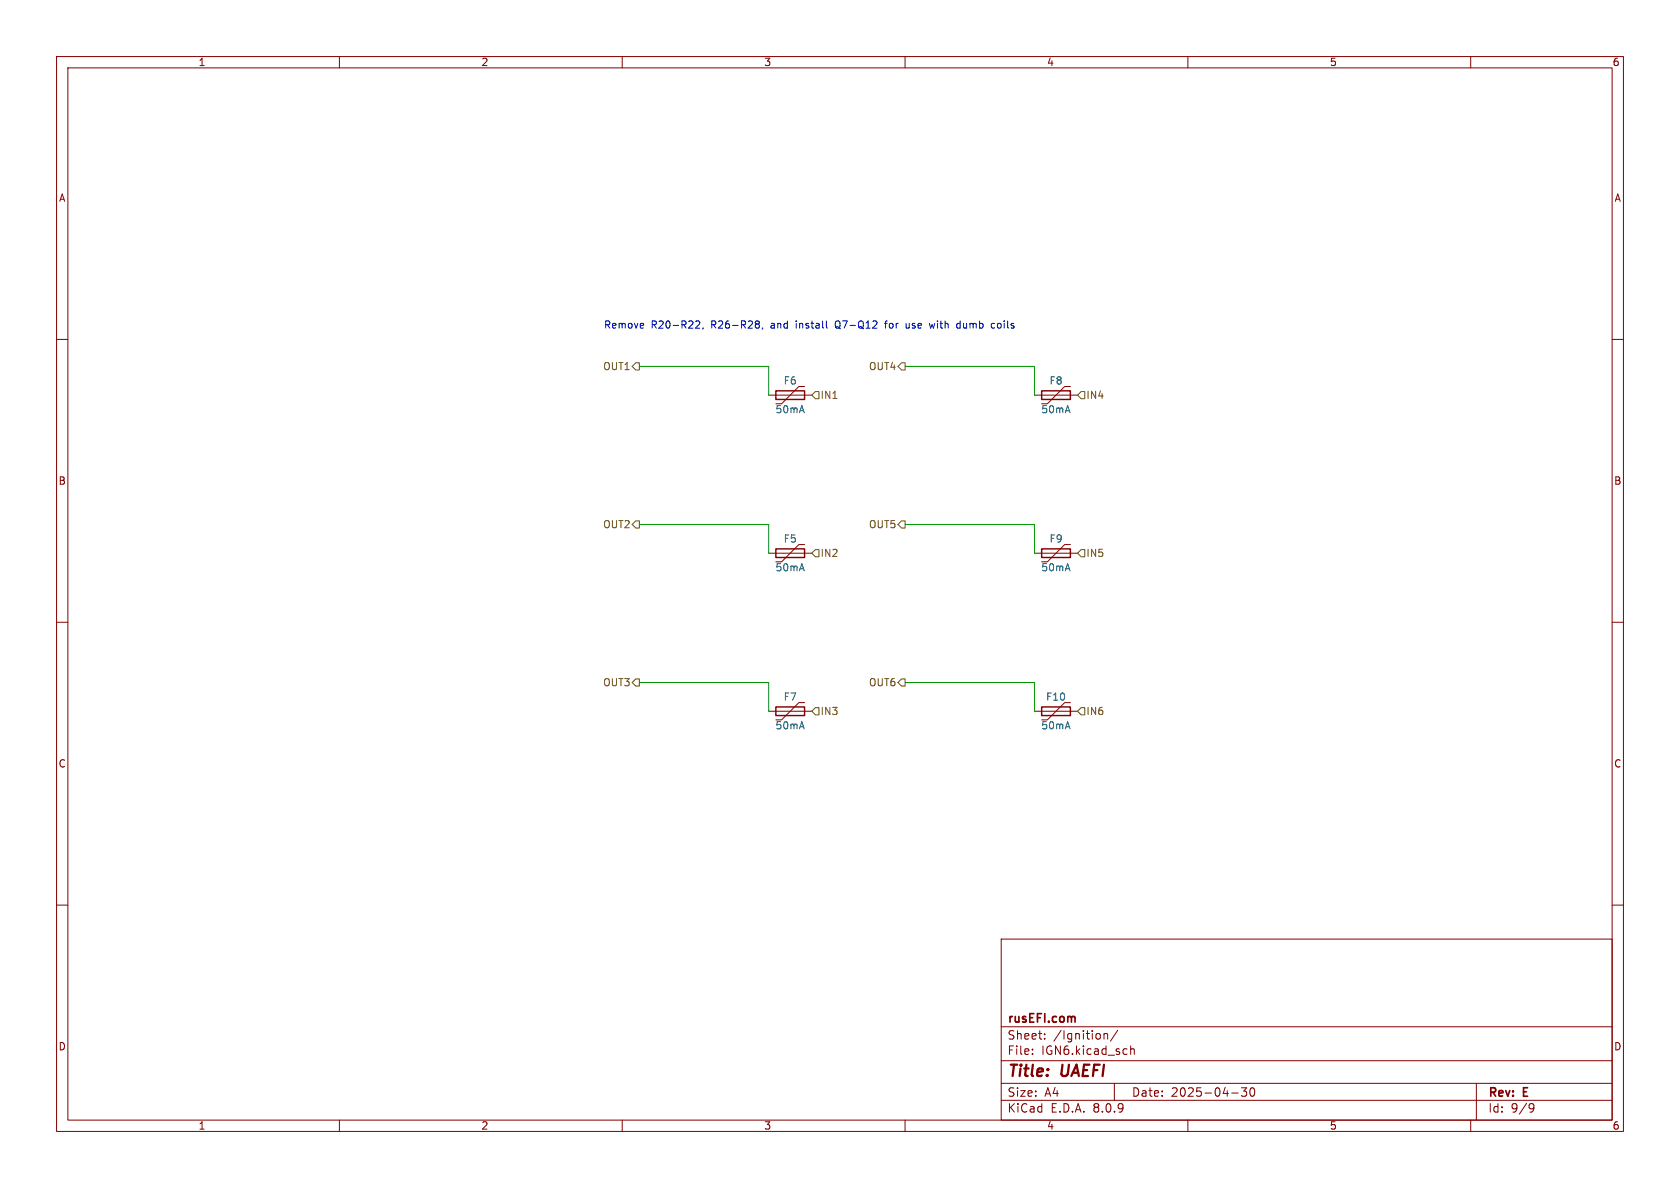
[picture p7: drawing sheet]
<svg xmlns="http://www.w3.org/2000/svg" width="297mm" height="210mm" viewBox="0 0 297 210" stroke-linecap="round" stroke-linejoin="round" font-family="sans-serif">
<g fill="none" stroke="#840000" stroke-width=".18">
<path d="M10 10h277v190h-277zM12 12h273v186h-273zM60 10v2M110 10v2M160 10v2M210 10v2M260 10v2M10 60h2M135.9 69.9h7.6M142.2 68.3h-1l-3 3.1h-1M182.9 69.9h7.6M189.2 68.3h-1l-3 3.1h-1.1"/>
<path d="M285 60h2M135.9 97.8h7.6M142.2 96.3h-1l-3 3h-1M182.9 97.8h7.6M189.2 96.3h-1l-3 3h-1.1M10 110h2M285 110h2M135.9 125.7h7.6M142.2 124.2h-1l-3 3.1h-1M182.9 125.7h7.6M189.2 124.2h-1l-3 3.1h-1.1M10 160h2"/>
<path d="M177 166h108v32h-108zM285 160h2M60 198v2M110 198v2M160 198v2M177 194.5h108M177 191.5h108M177 187.5h108M177 181.5h108M182.5 186.3v.1M182.5 185.5v.1M184.7 183.6v.1"/>
<path d="M184.7 182.8v.1M195.2 182.7v1M195.2 182.8l.2-.1 .3 .1 .1 .9M197 191.5v3M197.6 182.1l-1.3 2M199.9 184.9v1.5M199.9 185.5l.2-.1 .4 .1v.9M210 198v2M217.7 193.2h1.2M219.5 192.3h.9l-.5 .6 .4 .1v.7l-.2 .1h-.4l-.2-.1M221.1 192.4l.2-.1a.81 .81 0 0 1 .6 .6 .81 .81 0 0 1-.3 .8l-.1 .1a.81 .81 0 0 1-.4-1.4zM260 198v2"/>
<path d="M261 191.5v6.5M270.6 195.1l.5 .1a.99 .99 0 0 1-.4 1.4h-.2M271.2 195.7l-.3 .3h-.3"/>
</g>
<path d="M189.8 179.7l.3 .2v.8" fill="none" stroke="#840000" stroke-width=".3"/>
<path d="M137.2 69.1h5v1.5h-5zM184.1 69.1h5.1v1.5h-5.1zM137.2 97h5v1.6h-5zM184.1 97h5.1v1.6h-5.1zM137.2 125h5v1.5h-5zM184.1 125h5.1v1.5h-5.1z" fill="none" stroke="#840000" stroke-width=".25"/>
<path d="M111.8 64.8l.6-.7h.6v1.3h-.6zM144.1 69.2h.7v1.3h-.7l-.6-.6zM159.4 64.1h.6v1.3h-.6l-.7-.6zM191.1 69.2h.7v1.3h-.7l-.6-.6zM112.4 92.1h.6v1.2h-.6l-.6-.6zM144.1 97.2h.7v1.2h-.7l-.6-.6zM159.4 92.1h.6v1.2h-.6l-.7-.6zM191.1 97.2h.7v1.2h-.7l-.6-.6zM112.4 120h.6v1.3h-.6l-.6-.6zM144.1 125.1h.7v1.3h-.7l-.6-.7zM159.4 120h.6v1.3h-.6l-.7-.6zM191.1 125.1h.7v1.3h-.7l-.6-.7z" fill="none" stroke="#725600" stroke-width=".18"/>
<g fill="none" stroke="#0000c2" stroke-width=".18">
<path d="M123 56.8l.5-.1 .2 .4-.8 .9h.8M124.3 57.9l-.1 .3M133.8 56.7h.2l.2 .3-.2 .3M133.8 57.3h.2M134 57.3l.2 .2v.3l-.1 .1-.3 .1M134.8 57.9l-.1 .3M146.1 57.9l.2 .1M147.8 56.8a.9 .9 0 0 0 0 1.1M156.4 57.2h.5M156.9 56.7l-.3 .2v1.1M160.2 57.2v.7l.3 .1 .2-.1M165.3 57.2l-.3 .8-.2-.6-.3 .6"/>
<path d="M169.3 57.9h.4M169.3 57.2h.4M169.7 56.7v1.3M175.5 57.2h.3M175.8 57.9l-.3 .1M176.4 57.3v.6"/>
</g>
<path d="M113 64.8h22.9v5.1M160 64.8h22.9v5.1M113 92.7h22.9v5.1M160 92.7h22.9v5.1M113 120.7h22.9v5M160 120.7h22.9v5" fill="none" stroke="#009600" stroke-width=".18"/>
<g font-size="2.8" fill="#840000">
<text x="178" y="190.9">Title:</text>
<text x="187.7" y="190.9">UAEFI</text>
</g>
<g font-size="2.1" fill="#840000">
<text x="178" y="184">Sheet:</text>
<text x="178" y="181.2">rusEFI.com</text>
<text x="186.2" y="184">/Ignition/</text>
<text x="178" y="186.7">File:</text>
<text x="184.1" y="186.7">IGN6.kicad_sch</text>
<text x="178" y="196.9">KiCad</text>
<text x="178" y="194.1">Size:</text>
<text x="184.7" y="194.1">A4</text>
<text x="185.7" y="196.9">E.D.A.</text>
<text x="193.3" y="196.9">8.0.9</text>
<text x="200" y="194.1">Date:</text>
<text x="207" y="194.1">2025-04-30</text>
<text x="263" y="194.3">Rev:</text>
<text x="263" y="196.9">Id:</text>
<text x="267.1" y="196.9">9/9</text>
<text x="269.4" y="194.3">E</text>
</g>
<g font-size="1.8" fill="#840000">
<text x="35" y="11.9">1</text>
<text x="85" y="11.9">2</text>
<text x="135" y="11.9">3</text>
<text x="185" y="11.9">4</text>
<text x="235" y="11.9">5</text>
<text x="285" y="11.9">6</text>
<text x="10.3" y="35.9">A</text>
<text x="285.3" y="35.9">A</text>
<text x="10.3" y="85.9">B</text>
<text x="285.3" y="85.9">B</text>
<text x="10.3" y="135.9">C</text>
<text x="285.3" y="135.9">C</text>
<text x="10.3" y="185.9">D</text>
<text x="285.3" y="185.9">D</text>
<text x="35" y="199.9">1</text>
<text x="85" y="199.9">2</text>
<text x="135" y="199.9">3</text>
<text x="185" y="199.9">4</text>
<text x="235" y="199.9">5</text>
<text x="285" y="199.9">6</text>
</g>
<g font-size="1.8" fill="#0000c2">
<text x="106.7" y="58.2">Remove</text>
<text x="115.1" y="58.2">R20-R22,</text>
<text x="125.8" y="58.2">R26-R28,</text>
<text x="136.6" y="58.2">and</text>
<text x="141.2" y="58.2">install</text>
<text x="148.3" y="58.2">Q7-Q12</text>
<text x="157.4" y="58.2">for</text>
<text x="161.2" y="58.2">use</text>
<text x="165.6" y="58.2">with</text>
<text x="170.6" y="58.2">dumb</text>
<text x="176.9" y="58.2">coils</text>
</g>
<g font-size="1.8" fill="#725600">
<text x="106.5" y="65.6">OUT1</text>
<text x="153.5" y="65.6">OUT4</text>
<text x="145" y="70.7">IN1</text>
<text x="192" y="70.7">IN4</text>
<text x="106.5" y="93.6">OUT2</text>
<text x="153.5" y="93.6">OUT5</text>
<text x="145" y="98.7">IN2</text>
<text x="192" y="98.7">IN5</text>
<text x="106.5" y="121.5">OUT3</text>
<text x="153.5" y="121.5">OUT6</text>
<text x="145" y="126.6">IN3</text>
<text x="192" y="126.6">IN6</text>
</g>
<g font-size="1.8" fill="#006464">
<text x="138.4" y="68.2">F6</text>
<text x="185.4" y="68.2">F8</text>
<text x="137" y="73.3">50mA</text>
<text x="184" y="73.3">50mA</text>
<text x="137" y="101.2">50mA</text>
<text x="138.4" y="96.1">F5</text>
<text x="184" y="101.2">50mA</text>
<text x="185.4" y="96.1">F9</text>
<text x="138.4" y="124.1">F7</text>
<text x="184.8" y="124.1">F10</text>
<text x="137" y="129.1">50mA</text>
<text x="184" y="129.1">50mA</text>
</g>
</svg>
